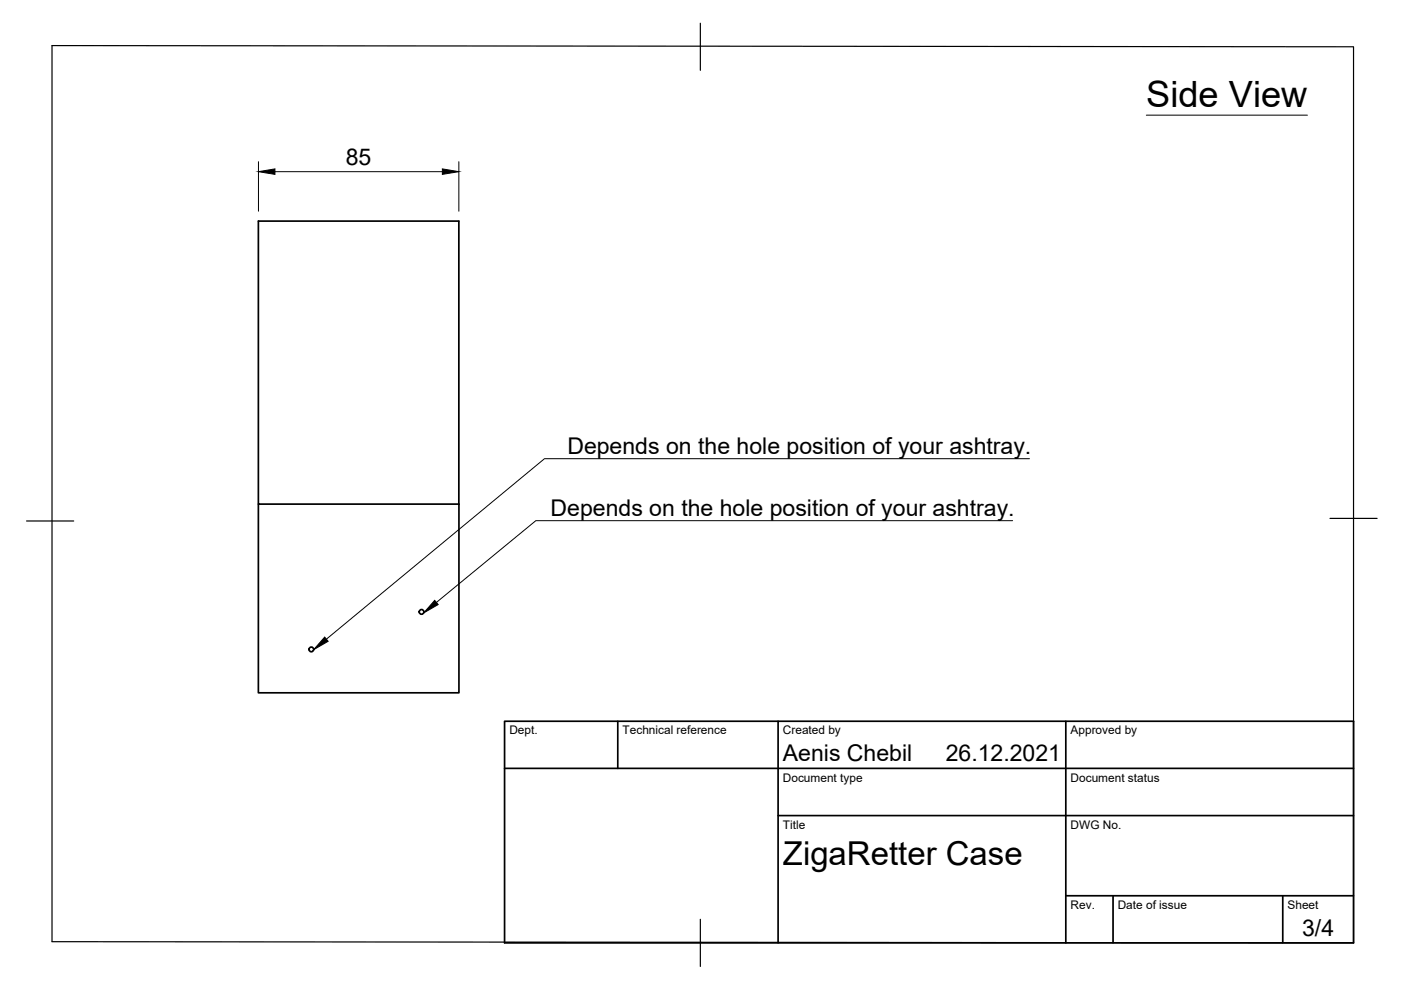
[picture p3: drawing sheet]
<svg xmlns="http://www.w3.org/2000/svg" width="297mm" height="210mm" viewBox="0 0 297 210" stroke-linecap="round" stroke-linejoin="round" font-family="sans-serif">
<!-- layer: Sichtbar -->
<g fill="none" stroke="#000" stroke-width=".36">
<path d="M54.8 46.9h42.5v60h-42.5zM54.8 106.9v40h42.5v-40"/>
<circle cx="66" cy="137.7" r=".5"/>
<circle cx="89.4" cy="129.7" r=".5"/>
</g>
<!-- layer: Border -->
<path d="M11 9.7l276 .2v190l-276-.2zM148.5 4.9v10M5.6 110.5h10M282 109.9h10M148.5 194.9v10" fill="none" stroke="#000" stroke-width=".25"/>
<!-- layer: TitleBlock -->
<path d="M107 152.9h180v47h-180zM131 152.9v10M165 152.9v47M226 152.9v47M107 162.9h180M165 172.9h122M226 189.9h61M236 189.9v10M272 189.9v10" fill="none" stroke="#000" stroke-width=".36"/>
<!-- layer: Dimensions -->
<path d="M54.8 34.3v10.5M58.3 36.4h35.5M97.3 34.3v10.5" fill="none" stroke="#000" stroke-width=".21"/>
<path d="M54.8 36.4l3.5-.6v1.2zM93.8 35.8l3.5 .6-3.5 .6z" fill="#000" stroke="#000" stroke-width=".21"/>
<!-- layer: Annotations -->
<path d="M243 24.4h34.2M218.3 97.3h-102.9l-46.2 38.2M214.7 110.4h-101.1l-21.1 17.3" fill="none" stroke="#000" stroke-width=".21"/>
<path d="M68.8 135.1l.8 .9-3.1 1.7zM92.2 127.3l.7 .9-3.1 1.8z" fill="#000" stroke="#000" stroke-width=".21"/>
<text font-size="7.7" x="243" y="22.8">Side View</text>
<text font-size="7" x="166" y="183.4">ZigaRetter Case</text>
<g font-size="4.9">
<text x="73.3" y="34.9">85</text>
<text x="120.3" y="96.2">Depends on the hole position of your ashtray.</text>
<text x="116.7" y="109.4">Depends on the hole position of your ashtray.</text>
<text x="166" y="161.4">Aenis Chebil</text>
<text x="200.5" y="161.4">26.12.2021</text>
<text x="276.1" y="198.6">3/4</text>
</g>
<g font-size="2.5">
<text x="108" y="155.7">Dept.</text>
<text x="132" y="155.7">Technical reference</text>
<text x="166" y="155.7">Created by</text>
<text x="227" y="155.7">Approved by</text>
<text x="166" y="165.7">Document type</text>
<text x="227" y="165.7">Document status</text>
<text x="166" y="175.7">Title</text>
<text x="227" y="175.7">DWG No.</text>
<text x="227" y="192.7">Rev.</text>
<text x="237" y="192.7">Date of issue</text>
<text x="273" y="192.7">Sheet</text>
</g>
</svg>
